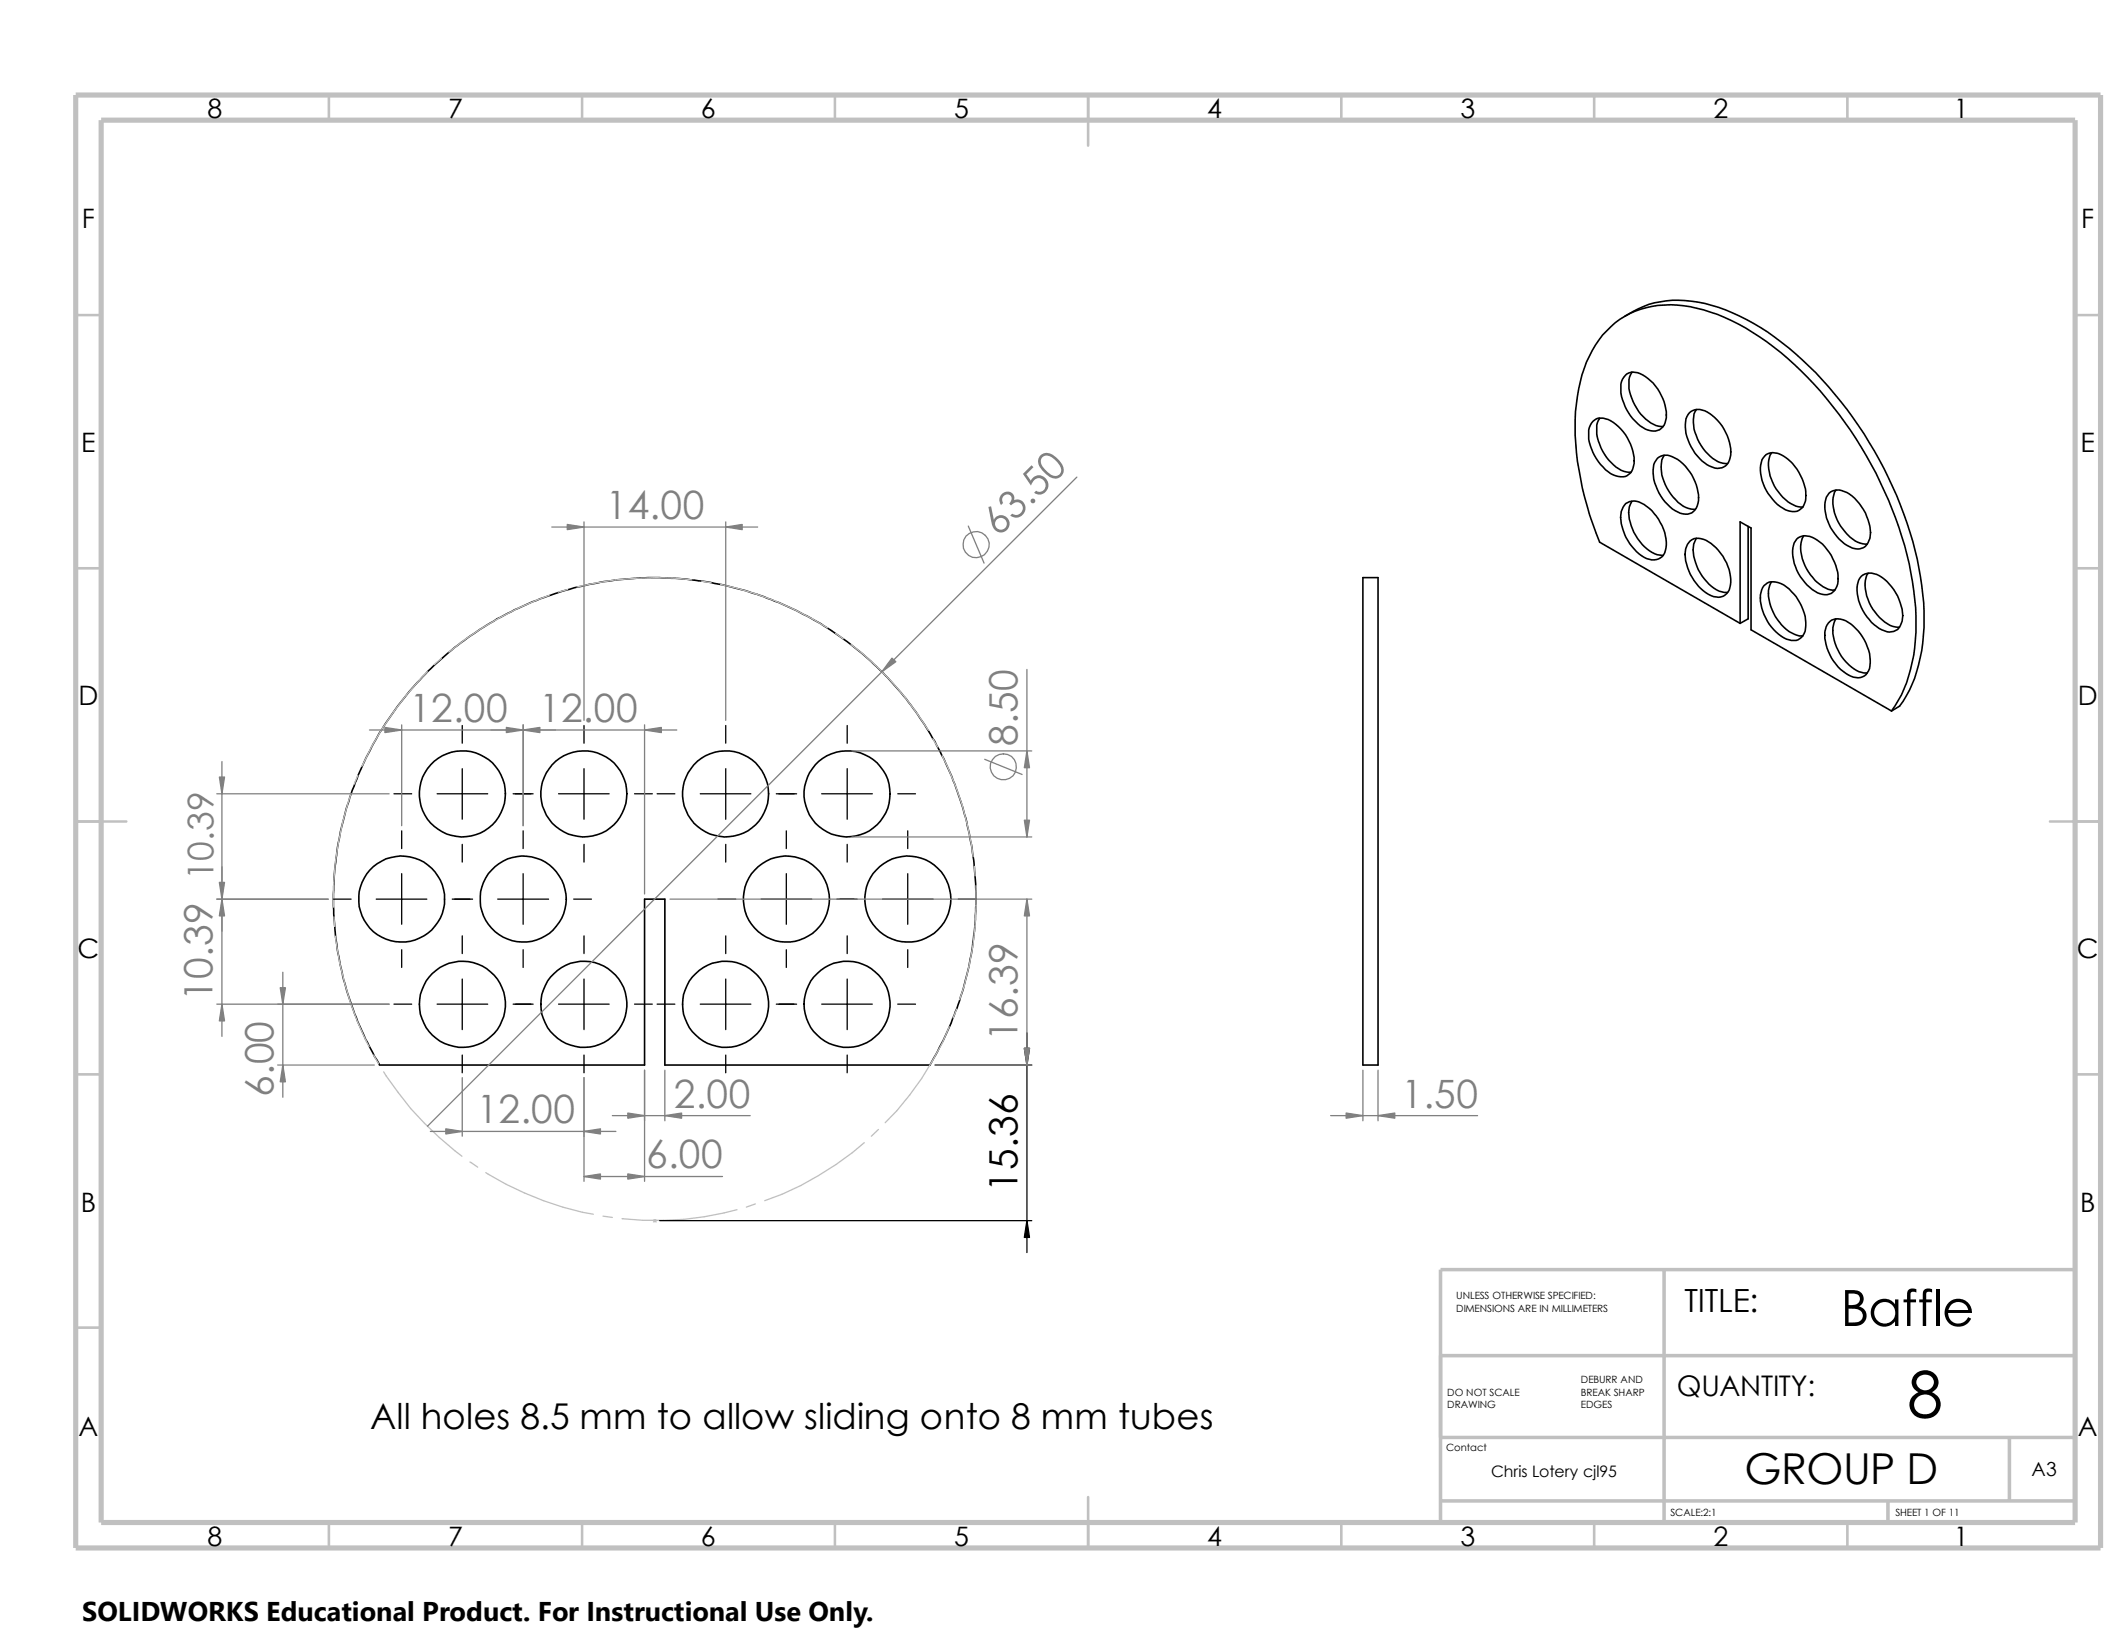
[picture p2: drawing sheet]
<svg xmlns="http://www.w3.org/2000/svg" width="279mm" height="216mm" viewBox="0 0 279 216" stroke-linecap="round" stroke-linejoin="round" font-family="sans-serif">
<g fill="none" stroke="#c0c0c0" stroke-width=".34">
<path d="M43.2 12.5v3.3M76.5 12.5v3.3M109.7 12.5v3.3M143 12.5v6.6M176.3 12.5v3.3M209.5 12.5v3.3M242.8 12.5v3.3M9.9 41.4h3.4M272.7 41.4h3.4M9.9 74.7h3.4M272.7 74.7h3.4M9.9 107.9h6.7"/>
<path d="M269.4 107.9h6.7M9.9 141.2h3.4M272.7 141.2h3.4M9.9 174.5h3.4M143 196.7v6.7M43.2 200.1v3.3M76.5 200.1v3.3M109.7 200.1v3.3M176.3 200.1v3.3M209.5 200.1v3.3M242.8 200.1v3.3"/>
</g>
<path d="M189.3 178.1h83.4M218.7 166.8v33.3M272.7 166.8h-83.4v33.3M189.3 188.9h83.4M189.3 197.2h83.4M248.1 197.2v2.9M264.1 188.8v8.4" fill="none" stroke="#c0c0c0" stroke-width=".47"/>
<path d="M9.9 12.5h266.2v190.9h-266.2zM13.3 15.8h259.4v184.3h-259.4z" fill="none" stroke="#c0c0c0" stroke-width=".68" stroke-linecap="butt"/>
<g fill="none" stroke="#000" stroke-width=".21">
<path d="M209.3 55.4a2.03 2.03 0 0 1 2.7 .1 6.6 6.6 0 0 1 2.8 5.4 1.73 1.73 0 0 1-2.5 1.6 5.2 5.2 0 0 1-2.7-2.6 4.6 4.6 0 0 1-.6-4zM210.2 54.9v.1a2.68 2.68 0 0 0-.4 2.1 6.4 6.4 0 0 0 3.6 4.8l.9 .2M213.6 41.5a13.1 13.1 0 0 1 11.4-1.4 30.6 30.6 0 0 1 12.7 8 51.9 51.9 0 0 1 14.7 27.7 25.9 25.9 0 0 1-1.1 14.1l-.8 1.5-.9 1.4-1 .6M213.6 49.4a1.78 1.78 0 0 1 2.3-.1 6.5 6.5 0 0 1 3.1 5.6 1.73 1.73 0 0 1-2.4 1.6 6.3 6.3 0 0 1-3.6-6l.2-.7zM214.5 48.9a4.2 4.2 0 0 0 .1 3.9 5.7 5.7 0 0 0 3.4 3.2h.6M218.7 59.8a4.2 4.2 0 0 0 .2 3.9 6.3 6.3 0 0 0 2.6 3l.7 .2h.6M222 54.2a2.03 2.03 0 0 1 2.7 .2 6.6 6.6 0 0 1 2.8 5.4 1.75 1.75 0 0 1-2.8 1.5 6.3 6.3 0 0 1-3.2-5.9 1.94 1.94 0 0 1 .5-1.2zM222.9 53.8a4.1 4.1 0 0 0 .2 3.9 6.2 6.2 0 0 0 3 3.1l.9 .1M231.9 59.9a1.85 1.85 0 0 1 2.4 0 6.6 6.6 0 0 1 3 5.6 1.73 1.73 0 0 1-.9 1.6 1.73 1.73 0 0 1-1.8-.1 6.3 6.3 0 0 1-3.2-5.9 1.67 1.67 0 0 1 .5-1.2zM232.8 59.5a3 3 0 0 0-.3 2.6 6 6 0 0 0 3.8 4.5h.6M179.1 75.9h2v64.1h-2zM213.7 66.2a2.02 2.02 0 0 1 2.4 .1 6.8 6.8 0 0 1 2.9 5.3 1.74 1.74 0 0 1-1.6 2 3.7 3.7 0 0 1-2.9-1.8 6.3 6.3 0 0 1-1.4-4.6l.2-.6z"/>
<path d="M214.5 65.9a3.5 3.5 0 0 0-.1 3.2 6 6 0 0 0 3.4 3.8l.8 .1M217.8 60.2a1.86 1.86 0 0 1 2.3 0 6.3 6.3 0 0 1 3.1 5.6 1.73 1.73 0 0 1-2.4 1.6 6.2 6.2 0 0 1-3.5-6.4zM222.1 71.1a2.18 2.18 0 0 1 2.8 .3 6.1 6.1 0 0 1 2.4 5.9 1.64 1.64 0 0 1-2.4 1 6.5 6.5 0 0 1-3.4-5.8l.3-1zM222.9 70.7a3.6 3.6 0 0 0-.1 3.3 6.4 6.4 0 0 0 3.1 3.7l1.1 .2M229.7 69.2v12.1l-1 .6M231.8 77a1.85 1.85 0 0 1 2.3-.3 6.3 6.3 0 0 1 3.2 5.9 1.68 1.68 0 0 1-2.5 1.4 6.4 6.4 0 0 1-3.4-5.8l.1-.7zM232.8 76.5a3.9 3.9 0 0 0 .1 3.6 5.5 5.5 0 0 0 3.6 3.5h.4M236.1 70.8a2.34 2.34 0 0 1 3.1 .4 6.9 6.9 0 0 1 2.4 4.8 1.79 1.79 0 0 1-.8 1.9 1.79 1.79 0 0 1-2 0 6.3 6.3 0 0 1-3.2-5.9 1.94 1.94 0 0 1 .5-1.2zM237.1 70.4a3.8 3.8 0 0 0-.1 3.5 5.7 5.7 0 0 0 3.6 3.6h.6M240.4 64.8a2 2 0 0 1 2.3-.1 6.3 6.3 0 0 1 3 6 1.68 1.68 0 0 1-2.6 1.1 6 6 0 0 1-3.2-6.2zM241.3 64.4a3.7 3.7 0 0 0 0 3.5 6.3 6.3 0 0 0 3.2 3.5l.9 .1M244.6 75.7a2.1 2.1 0 0 1 2.7 .2 6.3 6.3 0 0 1 2.7 5.7 1.71 1.71 0 0 1-2.7 1.2 6.3 6.3 0 0 1-3.2-5.9 1.94 1.94 0 0 1 .5-1.2z"/>
<path d="M245.5 75.3a3 3 0 0 0-.3 2.6 6.4 6.4 0 0 0 3.5 4.4l.9 .1M228.7 81.9l-18.5-10.7a41 41 0 0 1-3.1-17.1 17.9 17.9 0 0 1 3.5-10.1 11.3 11.3 0 0 1 9.8-3.9 22.3 22.3 0 0 1 10.9 4.2 47.6 47.6 0 0 1 14.6 16.7 46.7 46.7 0 0 1 5.9 19.9 22 22 0 0 1-1.9 10.4l-1.3 2.1M228.7 81.9v-13.3l1.4 .8v13.4l18.5 10.6M240.5 81.7a2.18 2.18 0 0 1 2.7 .3 6.3 6.3 0 0 1 2.5 5.8 1.66 1.66 0 0 1-2.5 1.1 6.1 6.1 0 0 1-3.3-6.2 1.8 1.8 0 0 1 .6-1zM241.3 81.3a4.1 4.1 0 0 0 .3 4.1 5.4 5.4 0 0 0 3.3 3h.5M49.9 139.9a42.2 42.2 0 0 1 36.2-64 42.2 42.2 0 0 1 36.1 64.1h-34.8v-21.8h-2.7v21.8h-34.8"/>
<circle cx="52.8" cy="118.2" r="5.6"/>
<circle cx="60.8" cy="104.3" r="5.7"/>
<circle cx="68.8" cy="118.1" r="5.7"/>
<circle cx="76.7" cy="104.3" r="5.7"/>
<circle cx="95.4" cy="104.3" r="5.7"/>
<circle cx="103.4" cy="118.1" r="5.7"/>
<circle cx="111.3" cy="104.3" r="5.7"/>
<circle cx="119.3" cy="118.1" r="5.7"/>
<circle cx="60.8" cy="132" r="5.7"/>
<circle cx="76.7" cy="132" r="5.7"/>
<circle cx="95.4" cy="132" r="5.7"/>
<circle cx="111.3" cy="132" r="5.7"/>
</g>
<g fill="none" stroke="#c0c0c0" stroke-width=".17">
<path d="M72.2 78.2a45.2 45.2 0 0 0-13.2 7.5M74.6 77.5l-1.2 .3M90.9 76.2a43.4 43.4 0 0 0-15.1 .9M92.2 76.4l1.3 .2M94.7 76.8a42.2 42.2 0 0 1 14.1 5.7M56.2 88.3a44.1 44.1 0 0 0-8.7 12.4M58 86.5l-.9 .8M109.8 83.2l1 .7M111.8 84.7a41.2 41.2 0 0 1 10.2 11.3M122.6 97.1l.6 1.1M123.8 99.3a39.7 39.7 0 0 1 4.1 13.3M46.1 104.3a43.3 43.3 0 0 0-2.3 14.9"/>
<path d="M47 101.9l-.4 1.1M128.1 113.8v1.3M128.3 116.4a39.9 39.9 0 0 1-2.2 15M43.9 120.5l.1 1.3M44.1 123a44.3 44.3 0 0 0 4.4 14.5M49.1 138.6l.6 1.1M124.8 134.9a38.3 38.3 0 0 1-8.5 12.6M125.7 132.6l-.4 1.2M50.4 140.8a40.9 40.9 0 0 0 10.3 11.1M61.8 152.7l1 .7M63.8 154.1a41.4 41.4 0 0 0 14.2 5.5M79.2 159.8l1.3 .2"/>
<path d="M96.9 159a40.1 40.1 0 0 1-15.2 1.1M99.3 158.2l-1.2 .4M113.6 150.2a40.9 40.9 0 0 1-13.1 7.6M115.4 148.4l-.9 .9M85.9 160.4h.3M85.9 160.3l.3 .3M86.1 160.3v.3M86.2 160.3l-.3 .3"/>
</g>
<g fill="none" stroke="#808080" stroke-width=".17">
<path d="M72.5 69.3h27.1M76.8 68.6v26.1M95.4 68.6v26.1M127.3 69.1l2 4.9M141.5 62.7l-85.3 85.3M48.6 95.9h40.3M52.8 95.2v13.3M68.7 95.2v13.3M84.7 95.2v22.3M112 98.7h23.6M129.4 99.8l4.9 2M135 88v22"/>
<path d="M28.5 118.2h14.6M28.5 104.3h22.6M29.2 100.1v36.1M88.1 118.2h47.5M112 110h23.6M135 118.2v21.8M28.5 132h22.6M36.5 140h12.7M37.2 127.8v16.4M122.9 140h12.7M56.6 148.7h24.3M60.7 141.6v7.7"/>
<path d="M76.8 154.6h18.2M76.8 141.6v13.6M80.5 146.6h18.1M84.7 140.6v14.6M87.4 140.6v6.7M174.9 146.6h19.3M179.1 140.6v6.7M181.1 140.6v6.7"/>
<circle cx="128.3" cy="71.6" r="1.72"/>
<circle cx="131.9" cy="100.8" r="1.72"/>
</g>
<g fill="none" stroke="#000" stroke-width=".17">
<path d="M60.7 95.3v2.4M76.8 95.3v2.4M95.4 95.3v2.4M111.3 95.3v2.4M43.8 118.2h2.3M49.4 118.2h6.7M51.8 104.3h2.3M52.8 109.2v2.3M52.8 114.8v6.7M57.4 104.3h6.7M59.4 118.2h2.7M60.7 101v6.7"/>
<path d="M60.7 111v2.3M65.4 118.2h6.7M67.4 104.3h2.7M68.7 109.2v2.3M68.7 114.8v6.7M73.4 104.3h6.7M75.4 118.2h2.3M76.8 101v6.7M76.8 111v2.3M83.4 104.3h2.3M86.4 104.3h2.3M92 104.3h6.7"/>
<path d="M94.4 118.2h2.3M95.4 101v6.7M95.4 111v2.3M100 118.2h6.7M102 104.3h2.7M103.3 109.2v2.3M103.3 114.8v6.7M108 104.3h6.6M110 118.2h2.6M111.3 101v6.7M111.3 111v2.3M116 118.2h6.6"/>
<path d="M118 104.3h2.3M119.3 109.2v2.3M119.3 114.8v6.7M125.9 118.2h2.4M51.8 132h2.3M52.8 124.8v2.3M57.4 132h6.7M60.7 123v2.3M60.7 128.7v6.6M60.7 138.6v2.4M67.4 132h2.7M68.7 124.8v2.3"/>
<path d="M73.4 132h6.7M76.8 123v2.3M76.8 128.7v6.6M76.8 138.6v2.4M83.4 132h2.3M86.4 132h2.3M92 132h6.7M95.4 123v2.3M95.4 128.7v6.6M95.4 138.6v2.4M102 132h2.7M103.3 124.8v2.3"/>
<path d="M108 132h6.6M111.3 123v2.3M111.3 128.7v6.6M111.3 138.6v2.4M118 132h2.3M119.3 124.8v2.3M122.9 140h12.7M135 135.7v28.9M86.7 160.4h48.9"/>
</g>
<g fill="#808080" stroke="#808080" stroke-width=".17">
<path d="M117.2 86.5l.5 .5-1.8 1.3z"/>
<path d="M50.6 95.6l2.2 .3-2.2 .4z"/>
<path d="M68.7 95.9l2.3-.3v.7z"/>
<path d="M28.8 116h.7l-.3 2.2z"/>
<path d="M29.2 132l.3 2.2h-.7z"/>
<path d="M36.8 129.8h.7l-.3 2.2z"/>
<path d="M37.2 140l.3 2.2h-.7z"/>
<path d="M66.5 95.6l2.2 .3-2.2 .4z"/>
<path d="M84.7 95.9l2.2-.3v.7z"/>
<path d="M135 98.7l.3 2.2h-.7z"/>
<path d="M134.6 107.8h.7l-.3 2.2z"/>
<path d="M134.6 137.8h.7l-.3 2.2z"/>
<path d="M135 118.2l.3 2.2h-.7z"/>
<path d="M87.4 146.6l2.2-.3v.6z"/>
<path d="M82.5 146.3l2.2 .3-2.2 .3z"/>
<path d="M82.5 154.3l2.2 .3-2.2 .3z"/>
<path d="M76.8 154.6l2.1-.3v.6z"/>
<path d="M76.8 148.7l2.1-.4v.7z"/>
<path d="M58.6 148.3l2.1 .4-2.1 .3z"/>
<path d="M74.5 68.9l2.3 .4-2.3 .3z"/>
<path d="M95.4 69.3l2.1-.4v.7z"/>
<path d="M29.2 118.2l.3 2.2h-.7z"/>
<path d="M28.8 102.1h.7l-.3 2.2z"/>
<path d="M176.9 146.3l2.2 .3-2.2 .3z"/>
<path d="M181.1 146.6l2.2-.3v.6z"/>
</g>
<path d="M134.6 137.8h.7l-.3 2.2zM135 160.4l.3 2.2h-.7z" fill="#000" stroke="#000" stroke-width=".17"/>
<path d="M10.8 209.2h104.1v6.7h-104.1z" fill="#fff"/>
<text font-size="8.4" x="250.7" y="186.3">8</text>
<text font-size="6.6" x="241.9" y="174.2">Baffle</text>
<text font-size="5.6" x="229.3" y="195">GROUP D</text>
<g font-size="5.1" fill="#808080">
<text x="79.6" y="68.2">14.00</text>
<text x="131.2" y="70.6" transform="rotate(-45 131.2 70.6)">63.50</text>
<text x="53.8" y="94.9">12.00</text>
<text x="70.9" y="94.9">12.00</text>
<text x="133.7" y="98" transform="rotate(-90 133.7 98)">8.50</text>
<text x="27.9" y="131.5" transform="rotate(-90 27.9 131.5)">10.39</text>
<text x="133.7" y="136.8" transform="rotate(-90 133.7 136.8)">16.39</text>
<text x="35.9" y="144.2" transform="rotate(-90 35.9 144.2)">6.00</text>
<text x="62.7" y="147.6">12.00</text>
<text x="88.6" y="145.5">2.00</text>
<text x="184.2" y="145.5">1.50</text>
<text x="84.9" y="153.5">6.00</text>
</g>
<text font-size="5.1" x="133.7" y="156.6" transform="rotate(-90 133.7 156.6)">15.36</text>
<text font-size="4.7" fill="#808080" x="28.1" y="115.7" transform="rotate(-90 28.1 115.7)">10.39</text>
<text font-size="4.7" x="48.6" y="187.8">All holes 8.5 mm to allow sliding onto 8 mm tubes</text>
<text font-size="4.2" x="221.4" y="172.4">TITLE:</text>
<text font-size="3.7" x="220.4" y="183.5">QUANTITY:</text>
<text font-size="3.6" x="10.8" y="213">SOLIDWORKS Educational Product. For Instructional Use Only.</text>
<g font-size="3.5">
<text x="27.3" y="15.5">8</text>
<text x="58.9" y="15.5">7</text>
<text x="92.1" y="15.5">6</text>
<text x="125.4" y="15.5">5</text>
<text x="158.7" y="15.5">4</text>
<text x="191.9" y="15.5">3</text>
<text x="225.2" y="15.5">2</text>
<text x="256.8" y="15.5">1</text>
<text x="10.8" y="30">F</text>
<text x="273.5" y="30">F</text>
<text x="10.7" y="59.4">E</text>
<text x="273.4" y="59.4">E</text>
<text x="10.3" y="92.7">D</text>
<text x="273.1" y="92.7">D</text>
<text x="10.2" y="125.9">C</text>
<text x="273" y="125.9">C</text>
<text x="10.6" y="159.2">B</text>
<text x="273.4" y="159.2">B</text>
<text x="10.3" y="188.6">A</text>
<text x="273.1" y="188.6">A</text>
<text x="27.3" y="203.1">8</text>
<text x="58.9" y="203.1">7</text>
<text x="92.1" y="203.1">6</text>
<text x="125.4" y="203.1">5</text>
<text x="158.7" y="203.1">4</text>
<text x="191.9" y="203.1">3</text>
<text x="225.2" y="203.1">2</text>
<text x="256.8" y="203.1">1</text>
</g>
<text font-size="2.5" x="267" y="194">A3</text>
<text font-size="2.1" x="196" y="194.1">Chris Lotery cjl95</text>
<g font-size="1.3">
<text x="191.4" y="172.3">DIMENSIONS ARE IN MILLIMETERS</text>
<text x="191.4" y="170.7">UNLESS OTHERWISE SPECIFIED:</text>
<text x="190.2" y="185.1">DRAWING</text>
<text x="190.2" y="183.4">DO NOT SCALE</text>
<text x="207.8" y="183.4">BREAK SHARP</text>
<text x="207.8" y="185.1">EDGES</text>
<text x="207.8" y="181.8">DEBURR AND</text>
<text x="190.1" y="190.7">Contact</text>
<text x="219.5" y="199.2">SCALE:2:1</text>
<text x="249.1" y="199.2">SHEET 1 OF 11</text>
</g>
</svg>
